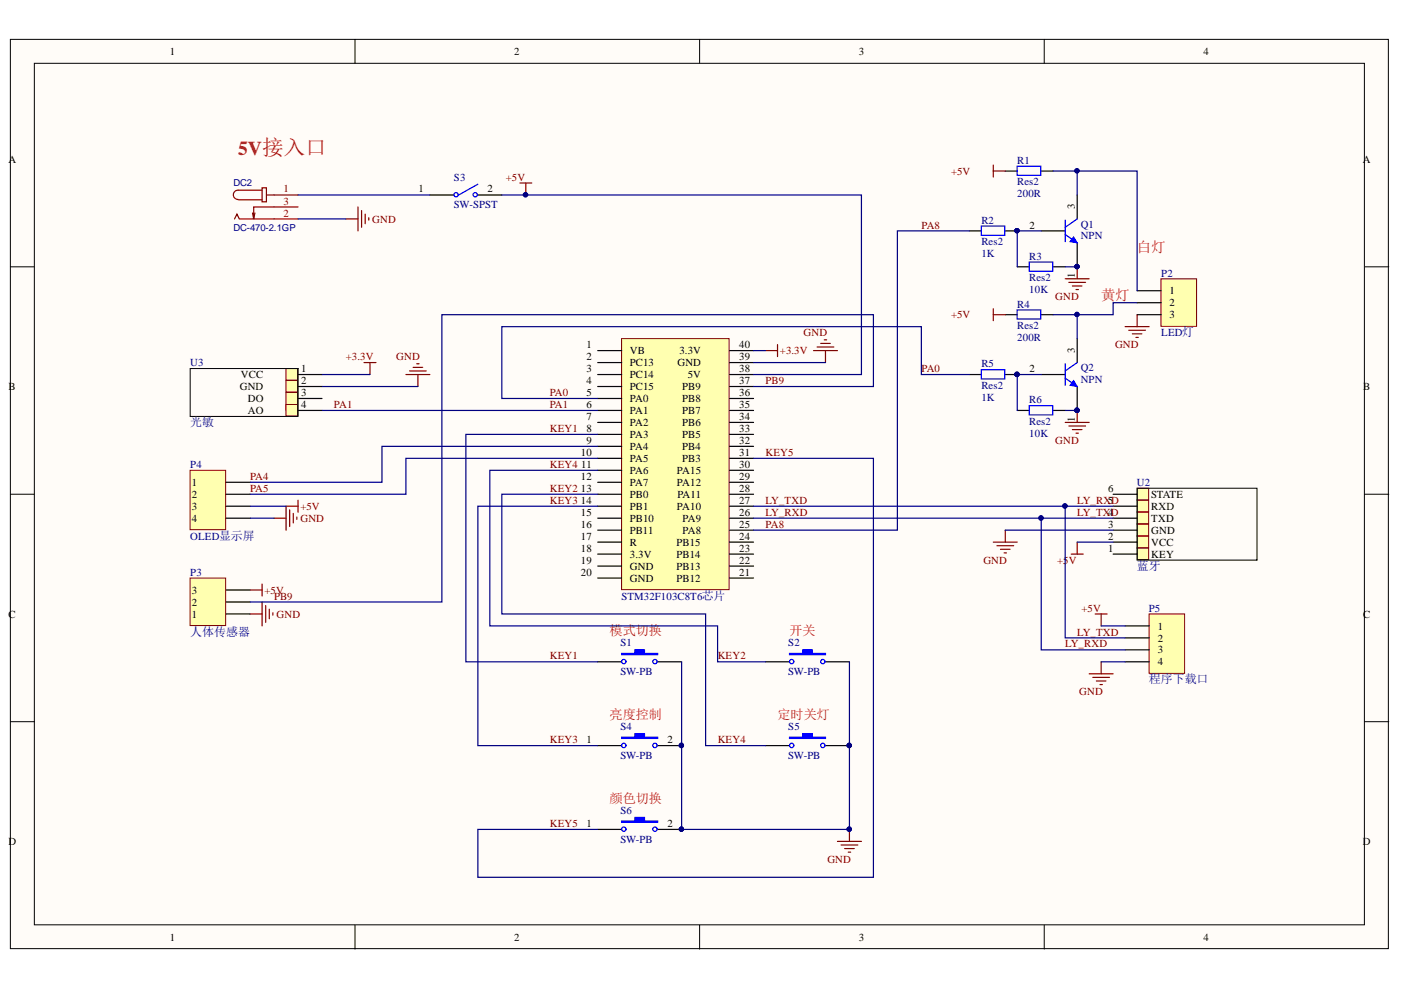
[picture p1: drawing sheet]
# Altium schematic sheet LED_ZuTu-7.1.SchDoc
size A4

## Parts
DC2  DC-470-2.1GP  [DC-470-2.1GP - duplicate]
P2  LED灯  [HDR1X3]
P3  人体传感器  [HDR1X3]
P4  OLED显示屏  [HDR1X4]
P5  程序下载口  [HDR1X4]
Q1  NPN  [SOT-23R]
Q2  NPN  [SOT-23R]
R1  Res2  value 200R  [0805]
R2  Res2  value 1K  [0805]
R3  Res2  value 10K  [0805]
R4  Res2  value 200R  [0805]
R5  Res2  value 1K  [0805]
R6  Res2  value 10K  [0805]
S1  SW-PB  [KEY_M]
S2  SW-PB  [KEY_M]
S3  SW-SPST  [BTN8.5*8.5]
S4  SW-PB  [KEY_M]
S5  SW-PB  [KEY_M]
S6  SW-PB  [KEY_M]
STM32F103C8T6芯片  stm32f103c8t6_Board  [stm32-port]  (value not drawn)
U2  蓝牙  [HDR1X6]
U3  光敏  [HDR1X4]

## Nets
+3.3V: STM32F103C8T6芯片.40(3.3V) U3.1(VCC)
+5V: P3.3 P4.3 P5.1 R1.1 R4.1 S3.2(NO) STM32F103C8T6芯片.38(5V) U2.2(VCC)
GND: DC2.2 P2.3 P3.1 P4.4 P5.4 Q1.1(E) Q2.1(E) R3.2 R6.2 S1.2 S2.2 S4.2 S5.2 S6.2 STM32F103C8T6芯片.39(GND) U2.3(GND) U3.2(GND)
KEY1: S1.1 STM32F103C8T6芯片.8(PA3)
KEY2: S2.1 S5.1 STM32F103C8T6芯片.11(PA6) STM32F103C8T6芯片.13(PB0)  [also labelled KEY4]
KEY3: S4.1 STM32F103C8T6芯片.14(PB1)
KEY5: S6.1 STM32F103C8T6芯片.31(PB3)
LY_RXD: P5.2 P5.3 STM32F103C8T6芯片.26(PA9) STM32F103C8T6芯片.27(PA10) U2.4(TXD) U2.5(RXD)  [also labelled LY_TXD]
PA0: R5.1 STM32F103C8T6芯片.5(PA0)
PA1: STM32F103C8T6芯片.6(PA1) U3.4(AO)
PA4: P4.1 STM32F103C8T6芯片.9(PA4)
PA5: P4.2 STM32F103C8T6芯片.10(PA5)
PA8: R2.1 STM32F103C8T6芯片.25(PA8)
PB9: P3.2 STM32F103C8T6芯片.37(PB9)
NetDC2_1: DC2.1 S3.1(COMMON)
NetP2_1: P2.1 Q1.3(C) R1.2
NetP2_2: P2.2 Q2.3(C) R4.2
NetQ1_2: Q1.2(B) R2.2 R3.1
NetQ2_2: Q2.2(B) R5.2 R6.1

Not connected (* = marked no-connect by the designer): DC2 3; STM32F103C8T6芯片 1(VB) 2(PC13) 3(PC14) 4(PC15) 7(PA2) 12(PA7) 15(PB10) 16(PB11) 17(R) 18(3.3V) 19(GND) 20(GND) 21(PB12) 22(PB13) 23(PB14) 24(PB15) 28(PA11) 29(PA12) 30(PA15) 32(PB4) 33(PB5) 34(PB6) 35(PB7) 36(PB8); U2 1(KEY) 6(STATE); U3 3(DO)

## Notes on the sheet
- (near DC2) 5V接入口
- 白灯
- 黄灯
- (near S1) 模式切换
- (near S2) 开关
- (near S4) 亮度控制
- (near S5) 定时关灯
- (near S6) 颜色切换
